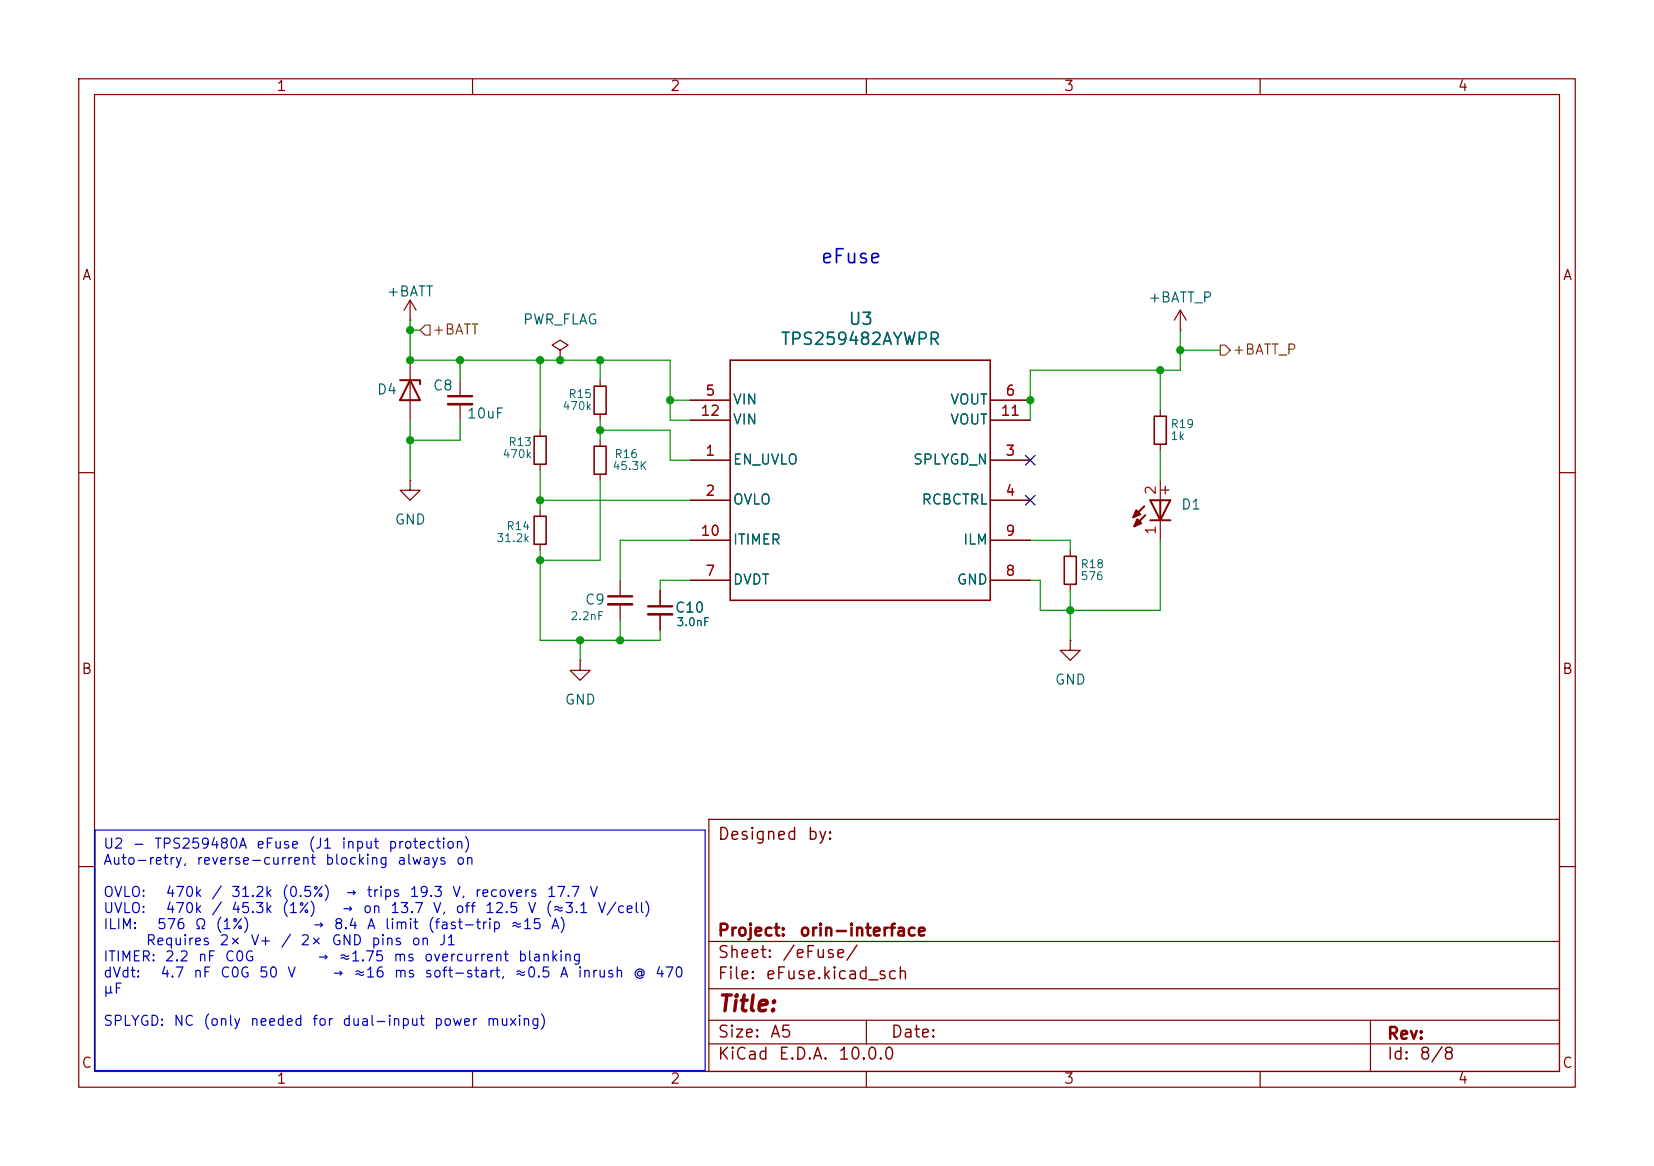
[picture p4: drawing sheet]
<svg xmlns="http://www.w3.org/2000/svg" width="210mm" height="148mm" viewBox="0 0 210 148" stroke-linecap="round" stroke-linejoin="round" font-family="sans-serif">
<g fill="none" stroke="#840000" stroke-width=".15">
<path d="M10 10h190v128h-190zM12 12h186v124h-186zM60 10v2M110 10v2M160 10v2M52.1 38.1l-.8 1.3M52.1 38.1l.7 1.3M52.1 38.1v2.5M149.9 39.4l-.8 1.2M149.9 39.4l.7 1.2M149.9 39.4v2.5M52.1 40.6h.1"/>
<path d="M52.1 45.7v7.6M58.4 48.3v2M58.4 51.3v2M68.6 54.6v.8M68.6 58.9v.8M71.1 44.5l1-.7-1-.6-1 .6 1 .7v1.2M71.1 45.7h.1M76.2 48.3v.7M76.2 52.6v.7M76.2 55.9v.7M87.6 58.4h5.1M87.6 50.8h5.1"/>
<path d="M87.6 53.3h5.1M125.7 58.4h5.1M125.7 50.8h5.1M125.7 53.3h5.1M147.3 52.1v.7M147.3 56.4v.8M149.9 41.9h.1M10 60h2M52.1 61v1.2h1.2l-1.2 1.3-1.3-1.3h1.3M52.1 61h.1M68.6 64.8v.7M68.6 69.1v.8"/>
<path d="M76.2 60.2v.8M78.7 73.7v2M78.7 76.7v2M83.8 74.9v2.1M83.8 78v2M87.6 63.5h5.1M87.6 73.7h5.1M87.6 68.6h5.1M125.7 63.5h5.1M125.7 73.7h5.1M125.7 68.6h5.1M135.9 69.9v.7"/>
<path d="M135.9 74.2v.7M147.3 61v2.5M147.3 66v2.6M198 60h2M73.7 83.8v1.3h1.2l-1.2 1.3-1.3-1.3h1.3M73.7 83.8h.1M135.9 81.3v1.3h1.3l-1.3 1.2-1.3-1.2h1.3M135.9 81.3h.1M10 110h2M90 104h108v32h-108zM90 119.5h108M198 110h2"/>
<path d="M60 136v2M90 132.5h108M90 129.5h108M90 125.5h108M110 136v2M110 129.5v3M160 136v2M174 129.5v6.5"/>
</g>
<path d="M50.8 48.3h2.5v.5M52.1 48.3l1.2 2.5h-2.5zM145.3 64.3l-1.4 1.4M145.4 65.4l-1.4 1.4M146 66h2.6M146 63.5h2.6l-1.3 2.5zM147.3 63.5v2.5" fill="none" stroke="#840000" stroke-width=".25"/>
<g fill="#840000" stroke="#840000" stroke-width=".25">
<path d="M144.4 65.9l.5 .5-.9 .4z"/>
<path d="M144.3 64.8l.5 .5-.9 .4z"/>
</g>
<path d="M56.9 50.3h3M77.2 75.7h3.1M82.3 77h3" fill="none" stroke="#840000" stroke-width=".3"/>
<path d="M56.9 51.3h3M77.2 76.7h3.1M82.3 78h3" fill="none" stroke="#840000" stroke-width=".33"/>
<path d="M67.8 55.4h1.5v3.5h-1.5zM75.4 49h1.6v3.6h-1.6zM75.4 56.6h1.6v3.6h-1.6zM92.7 45.7h33v30.5h-33zM146.6 52.8h1.5v3.6h-1.5zM67.8 65.5h1.5v3.6h-1.5zM135.1 70.6h1.6v3.6h-1.6z" fill="none" stroke="#840000" stroke-width=".2"/>
<path d="M54 41.3h.6v1.2h-.6l-.7-.6zM154.9 43.8h.7l.6 .7-.6 .6h-.7z" fill="none" stroke="#725600" stroke-width=".16"/>
<g fill="none" stroke="#009600" stroke-width=".15">
<path d="M52.1 40.6v5.1h33v7.6h2.5M52.1 41.9h1.2M52.1 53.3v7.7M58.4 45.7v2.6M58.4 53.3v2.6h-6.3M68.6 45.7v8.9M68.6 59.7v5.1M76.2 54.6h8.9v3.8h2.5M76.2 45.7v2.6M76.2 53.3v2.6M85.1 50.8h2.5M147.3 47v5.1"/>
<path d="M147.3 57.2v3.8M149.9 41.9v5.1h-19.1v6.3M149.9 44.5h5M68.6 69.9v11.4h15.2v-1.3M68.6 63.5h19M76.2 61v10.1h-7.6M78.7 78.7v2.6M87.6 73.7h-3.8v1.2M87.6 68.6h-8.9v5.1M130.8 68.6h5.1v1.3M135.9 74.9v6.4M147.3 68.6v8.9h-15.2v-3.8h-1.3"/>
<path d="M73.7 81.3v2.5"/>
</g>
<path d="M130.2 57.8l1.2 1.2M131.4 57.8l-1.2 1.2M130.2 62.9l1.2 1.2M131.4 62.9l-1.2 1.2" fill="none" stroke="#000084" stroke-width=".15"/>
<path d="M12.1 105.4h77.4v30.5h-77.4z" fill="none" stroke="#0000c2" stroke-width=".15"/>
<g fill="#009600" stroke="#009600" stroke-width=".13">
<circle cx="73.7" cy="81.3" r=".46"/>
<circle cx="78.7" cy="81.3" r=".46"/>
<circle cx="58.4" cy="45.7" r=".46"/>
<circle cx="76.2" cy="45.7" r=".46"/>
<circle cx="71.1" cy="45.7" r=".46"/>
<circle cx="68.6" cy="45.7" r=".46"/>
<circle cx="68.6" cy="71.1" r=".46"/>
<circle cx="68.6" cy="63.5" r=".46"/>
<circle cx="52.1" cy="41.9" r=".46"/>
<circle cx="52.1" cy="45.7" r=".46"/>
<circle cx="52.1" cy="55.9" r=".46"/>
<circle cx="76.2" cy="54.6" r=".46"/>
<circle cx="149.9" cy="44.5" r=".46"/>
<circle cx="130.8" cy="50.8" r=".46"/>
<circle cx="135.9" cy="77.5" r=".46"/>
<circle cx="85.1" cy="50.8" r=".46"/>
<circle cx="147.3" cy="47" r=".46"/>
</g>
<text font-size="2" fill="#840000" x="91" y="128.9">Title:</text>
<text font-size="1.8" fill="#0000c2" x="104.1" y="33.9">eFuse</text>
<g font-size="1.5" fill="#006464">
<text x="107.6" y="41.6">U3</text>
<text x="99" y="44.2">TPS259482AYWPR</text>
</g>
<g font-size="1.5" fill="#840000">
<text x="91" y="107">Designed</text>
<text x="102.4" y="107">by:</text>
<text x="91" y="119.2">Project:</text>
<text x="101.4" y="119.2">orin-interface</text>
<text x="91" y="124.7">File:</text>
<text x="91" y="122">Sheet:</text>
<text x="97.1" y="124.7">eFuse.kicad_sch</text>
<text x="99.2" y="122">/eFuse/</text>
<text x="91" y="134.9">KiCad</text>
<text x="91" y="132.1">Size:</text>
<text x="97.7" y="132.1">A5</text>
<text x="98.7" y="134.9">E.D.A.</text>
<text x="106.3" y="134.9">10.0.0</text>
<text x="113" y="132.1">Date:</text>
<text x="176" y="132.3">Rev:</text>
<text x="176" y="134.9">Id:</text>
<text x="180.1" y="134.9">8/8</text>
</g>
<g font-size="1.3" fill="#840000">
<text x="35" y="11.9">1</text>
<text x="85" y="11.9">2</text>
<text x="135" y="11.9">3</text>
<text x="185" y="11.9">4</text>
<text x="10.3" y="35.9">A</text>
<text x="198.4" y="35.9">A</text>
<text x="148.8" y="63.1" transform="rotate(-90 148.8 63.1)">+</text>
<text x="10.3" y="85.9">B</text>
<text x="198.3" y="85.9">B</text>
<text x="10.3" y="135.9">C</text>
<text x="35" y="137.9">1</text>
<text x="85" y="137.9">2</text>
<text x="135" y="137.9">3</text>
<text x="185" y="137.9">4</text>
<text x="198.3" y="135.9">C</text>
</g>
<g font-size="1.3" fill="#006464">
<text x="49" y="37.9">+BATT</text>
<text x="66.3" y="41.5">PWR_FLAG</text>
<text x="145.7" y="38.7">+BATT_P</text>
<text x="47.8" y="50.4">D4</text>
<text x="54.9" y="49.9">C8</text>
<text x="59.2" y="53.4">10uF</text>
<text x="93" y="51.7">VIN</text>
<text x="120.6" y="51.7">VOUT</text>
<text x="93" y="59.3">EN_UVLO</text>
<text x="93" y="54.2">VIN</text>
<text x="115.8" y="59.3">SPLYGD_N</text>
<text x="120.6" y="54.2">VOUT</text>
<text x="93" y="64.4">OVLO</text>
<text x="116.9" y="64.4">RCBCTRL</text>
<text x="149.9" y="65">D1</text>
<text x="50" y="66.9">GND</text>
<text x="93" y="69.4">ITIMER</text>
<text x="122.2" y="69.4">ILM</text>
<text x="74.2" y="77.1">C9</text>
<text x="93" y="74.5">DVDT</text>
<text x="121.4" y="74.5">GND</text>
<text x="85.6" y="78.1">C10</text>
<text x="71.6" y="89.8">GND</text>
<text x="133.9" y="87.2">GND</text>
</g>
<g font-size="1.3" fill="#725600">
<text x="54.8" y="42.8">+BATT</text>
<text x="156.4" y="45.3">+BATT_P</text>
</g>
<g font-size="1.3" fill="#a90000">
<text x="88.9" y="53.1">12</text>
<text x="89.5" y="50.5">5</text>
<text x="127" y="53.1">11</text>
<text x="127.6" y="50.5">6</text>
<text x="89.5" y="58.2">1</text>
<text x="127.6" y="58.2">3</text>
<text x="89.5" y="63.2">2</text>
<text x="127.6" y="63.2">4</text>
<text x="147.1" y="62.9" transform="rotate(-90 147.1 62.9)">2</text>
<text x="88.9" y="68.3">10</text>
<text x="127.6" y="68.3">9</text>
<text x="147.1" y="68" transform="rotate(-90 147.1 68)">1</text>
<text x="89.5" y="73.4">7</text>
<text x="127.6" y="73.4">8</text>
</g>
<g font-size="1.3" fill="#0000c2">
<text x="13" y="108">U2</text>
<text x="13" y="110.1">Auto-retry,</text>
<text x="16.7" y="108">-</text>
<text x="19.5" y="108">TPS259480A</text>
<text x="24.8" y="110.1">reverse-current</text>
<text x="32.4" y="108">eFuse</text>
<text x="39" y="108">(J1</text>
<text x="41.2" y="110.1">blocking</text>
<text x="43.2" y="108">input</text>
<text x="49.2" y="108">protection)</text>
<text x="50.3" y="110.1">always</text>
<text x="57.8" y="110.1">on</text>
<text x="13" y="114.2">OVLO:</text>
<text x="13" y="116.2">UVLO:</text>
<text x="13" y="118.3">ILIM:</text>
<text x="19.8" y="118.3">576</text>
<text x="20.9" y="114.2">470k</text>
<text x="20.9" y="116.2">470k</text>
<text x="24.6" y="118.3">Ω</text>
<text x="26.8" y="114.2">/</text>
<text x="26.8" y="116.2">/</text>
<text x="27.3" y="118.3">(1%)</text>
<text x="29.3" y="114.2">31.2k</text>
<text x="29.3" y="116.2">45.3k</text>
<text x="35.7" y="114.2">(0.5%)</text>
<text x="35.7" y="116.2">(1%)</text>
<text x="39.5" y="118.3">→</text>
<text x="42.3" y="118.3">8.4</text>
<text x="43.2" y="116.2">→</text>
<text x="43.7" y="114.2">→</text>
<text x="46" y="116.2">on</text>
<text x="46.4" y="114.2">trips</text>
<text x="46.5" y="118.3">A</text>
<text x="48.7" y="118.3">limit</text>
<text x="49.4" y="116.2">13.7</text>
<text x="51.9" y="114.2">19.3</text>
<text x="54.2" y="118.3">(fast-trip</text>
<text x="54.9" y="116.2">V,</text>
<text x="57.3" y="114.2">V,</text>
<text x="57.7" y="116.2">off</text>
<text x="60.2" y="114.2">recovers</text>
<text x="61.5" y="116.2">12.5</text>
<text x="64.7" y="118.3">≈15</text>
<text x="66.9" y="116.2">V</text>
<text x="69.2" y="116.2">(≈3.1</text>
<text x="69.3" y="114.2">17.7</text>
<text x="69.9" y="118.3">A)</text>
<text x="74.7" y="114.2">V</text>
<text x="75.8" y="116.2">V/cell)</text>
<text x="13" y="122.4">ITIMER:</text>
<text x="13" y="124.4">dVdt:</text>
<text x="18.4" y="120.3">Requires</text>
<text x="20.3" y="124.4">4.7</text>
<text x="20.8" y="122.4">2.2</text>
<text x="24.5" y="124.4">nF</text>
<text x="25" y="122.4">nF</text>
<text x="27.8" y="120.3">2×</text>
<text x="27.9" y="124.4">C0G</text>
<text x="28.4" y="122.4">C0G</text>
<text x="31.7" y="120.3">V+</text>
<text x="32.8" y="124.4">50</text>
<text x="35.5" y="120.3">/</text>
<text x="36.4" y="124.4">V</text>
<text x="38" y="120.3">2×</text>
<text x="40.1" y="122.4">→</text>
<text x="42" y="120.3">GND</text>
<text x="42" y="124.4">→</text>
<text x="42.9" y="122.4">≈1.75</text>
<text x="44.8" y="124.4">≈16</text>
<text x="47" y="120.3">pins</text>
<text x="49.8" y="122.4">ms</text>
<text x="49.9" y="124.4">ms</text>
<text x="52.1" y="120.3">on</text>
<text x="53.7" y="122.4">overcurrent</text>
<text x="53.8" y="124.4">soft-start,</text>
<text x="55.6" y="120.3">J1</text>
<text x="65.2" y="124.4">≈0.5</text>
<text x="65.7" y="122.4">blanking</text>
<text x="71" y="124.4">A</text>
<text x="73.2" y="124.4">inrush</text>
<text x="80.3" y="124.4">@</text>
<text x="83.1" y="124.4">470</text>
<text x="13" y="126.4">µF</text>
<text x="13" y="130.5">SPLYGD:</text>
<text x="21.9" y="130.5">NC</text>
<text x="25.7" y="130.5">(only</text>
<text x="31.6" y="130.5">needed</text>
<text x="39.5" y="130.5">for</text>
<text x="43.4" y="130.5">dual-input</text>
<text x="55" y="130.5">power</text>
<text x="61.7" y="130.5">muxing)</text>
</g>
<g font-size="1" fill="#006464">
<text x="71.3" y="52.3">470k</text>
<text x="72.1" y="50.8">R15</text>
<text x="63.7" y="58.4">470k</text>
<text x="64.5" y="56.9">R13</text>
<text x="77.7" y="59.9">45.3K</text>
<text x="77.9" y="58.4">R16</text>
<text x="148.6" y="56.1">1k</text>
<text x="148.6" y="54.6">R19</text>
<text x="63" y="69.1">31.2k</text>
<text x="64.2" y="67.5">R14</text>
<text x="137.1" y="72.4">R18</text>
<text x="137.1" y="73.9">576</text>
<text x="72.4" y="79">2.2nF</text>
<text x="85.8" y="79.7">3.0nF</text>
</g>
</svg>
